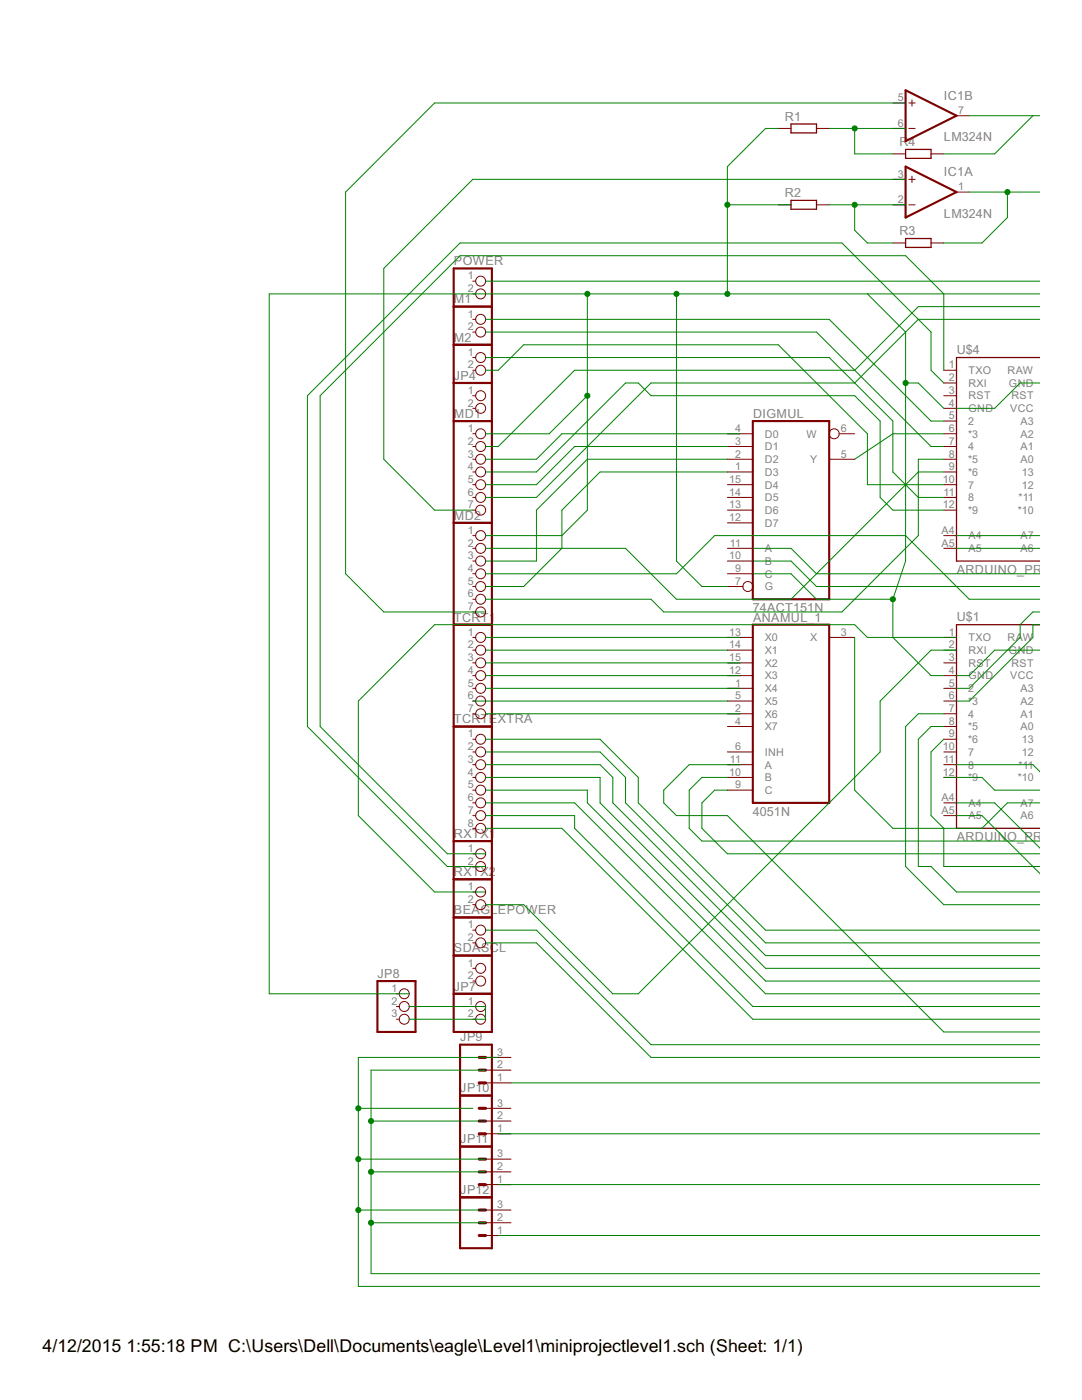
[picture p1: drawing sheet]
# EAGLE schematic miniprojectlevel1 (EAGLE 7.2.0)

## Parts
ANAMUL_1  4051N  [DIL16]
ANAMUL_2  4051N  [DIL16]
ANAMUL_3  4051N  [DIL16]
BEAGLEPOWER  PINHD-1X2  [1X02]
DIGMUL  74ACT151N  [DIL16]
IC1  LM324N  [DIL14]
JP1  PINHD-1X4  [1X04]
JP2  PINHD-1X4  [1X04]
JP3  PINHD-1X4  [1X04]
JP4  PINHD-1X2  [1X02]
JP5  PINHD-1X4  [1X04]
JP6  PINHD-1X4  [1X04]
JP7  PINHD-1X2  [1X02]
JP8  PINHD-1X3  [1X03]
JP9  M03JST-PTH-VERT  [JST-3-PTH-VERT]
JP10  M03JST-PTH-VERT  [JST-3-PTH-VERT]
JP11  M03JST-PTH-VERT  [JST-3-PTH-VERT]
JP12  M03JST-PTH-VERT  [JST-3-PTH-VERT]
M1  PINHD-1X2  [1X02]
M2  PINHD-1X2  [1X02]
MD1  PINHD-1X7  [1X07]
MD2  PINHD-1X7  [1X07]
POWER  PINHD-1X2  [1X02]
R1  R0207/10  [0207/10]
R2  R0207/10  [0207/10]
R3  R0207/10  [0207/10]
R4  R0207/10  [0207/10]
RXTX1  PINHD-1X2  [1X02]
RXTX2  PINHD-1X2  [1X02]
SDASCL  PINHD-1X2  [1X02]
SW1  SW_DIP-4  [EDG-04]
SW2  SW_DIP-4  [EDG-04]
TCRT1  PINHD-1X7  [1X07]
TCRTEXTRA  PINHD-1X8  [1X08]
U$1  ARDUINO_PRO_MINI  [ARDUINO_PRO_MINI]
U$4  ARDUINO_PRO_MINI  [ARDUINO_PRO_MINI]

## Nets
N$1: DIGMUL.5(Y) U$4.6(*3)
N$2: ANAMUL_3.11(A)
N$3: ANAMUL_1.1(X4) TCRT1.5
N$4: ANAMUL_1.13(X0) TCRT1.1
N$5: ANAMUL_1.14(X1) TCRT1.2
N$6: ANAMUL_1.15(X2) TCRT1.3
N$7: ANAMUL_1.12(X3) TCRT1.4
N$8: ANAMUL_1.5(X5) TCRT1.6
N$9: ANAMUL_1.2(X6) TCRT1.7
N$10: DIGMUL.2(D2) MD2.3
N$11: M2.1 U$4.11
N$12: DIGMUL.4(D0) MD1.3
N$13: DIGMUL.3(D1) MD1.5
N$14: DIGMUL.11(A) U$4.A6
N$15: DIGMUL.10(B) U$4.A7
N$16: DIGMUL.7(G) DIGMUL.9(C) JP2.1 JP3.1 JP5.1 JP6.1 JP9.2 JP10.2 JP11.2 JP12.2 MD1.1 MD2.1 R1.1 R2.1 U$1.4(GND) U$4.4(GND) U$4.23(GND)
N$17: MD1.4 U$4.12(*9)
N$18: DIGMUL.1(D3) MD2.5
N$19: MD1.2 U$4.14(*11)
N$20: MD1.6 U$4.15
N$21: MD2.2 U$4.9(*6)
N$22: MD2.6 U$4.8(*5)
N$23: MD2.4 U$4.13(*10)
N$24: ANAMUL_2.13(X0) TCRTEXTRA.8
N$25: IC1.5(B:+IN)
N$26: M1.1 U$4.5
N$27: M1.2 U$4.7
N$28: M2.2 U$4.10
N$29: ANAMUL_2.11(A) SW1.4
N$30: ANAMUL_2.10(B) U$4.20(A3)
N$31: SW1.3
N$32: ANAMUL_2.3(X) U$4.19(A2)
N$33: ANAMUL_3.13(X0) JP1.3
N$34: ANAMUL_3.14(X1) JP2.3
N$35: SW1.5 SW1.7 U$4.A4
N$36: U$1.23(GND)
N$37: ANAMUL_3.15(X2)
N$38: IC1.6(B:-IN) R1.2 R4.1
N$39: ANAMUL_1.11(A) SW2.4
N$40: ANAMUL_1.10(B) U$1.20(A3)
N$41: ANAMUL_1.9(C) U$1.15
N$42: ANAMUL_1.3(X) U$1.A7
N$43: U$1.13(*10)
N$44: U$1.12(*9)
N$46: U$1.11
N$47: JP1.2
N$48: ANAMUL_3.3(X) U$1.14(*11)
N$49: JP2.2
N$51: JP6.2
N$53: ANAMUL_3.12(X3)
N$54: ANAMUL_3.1(X4) JP6.3
N$55: IC1.3(A:+IN) MD1.7
N$56: IC1.2(A:-IN) R2.2 R3.1
N$57: ANAMUL_2.14(X1) TCRTEXTRA.7
N$58: ANAMUL_2.15(X2) TCRTEXTRA.6
N$59: IC1.7(B:OUT) R4.2 U$4.18(A1)
N$60: IC1.1(A:OUT) R3.2 U$4.17(A0)
N$61: ANAMUL_2.12(X3) TCRTEXTRA.5
N$62: ANAMUL_2.1(X4) TCRTEXTRA.4
N$63: ANAMUL_2.5(X5) TCRTEXTRA.3
N$64: ANAMUL_2.2(X6) TCRTEXTRA.2
N$65: ANAMUL_2.4(X7) TCRTEXTRA.1
N$68: BEAGLEPOWER.1
N$71: JP3.3
N$72: JP5.3
N$73: SW2.6 SW2.8 U$1.A5
N$74: SW2.5 SW2.7 U$1.A4
N$75: BEAGLEPOWER.2
N$76: SW1.6 SW1.8 U$4.A5
N$77: ANAMUL_3.10(B)
N$78: ANAMUL_3.9(C)
N$79: JP12.1 U$1.19(A2)
N$80: JP11.1 U$1.18(A1)
N$81: JP10.1 U$1.17(A0)
N$82: JP9.1 U$1.A6
N$84: ANAMUL_2.9(C)
N$85: JP1.1
N$86: JP5.2
N$87: U$1.7
N$88: U$1.8(*5)
RXTX1: RXTX1.2 U$4.2(RXI)
RXTX2: RXTX2.2 U$1.2(RXI)
SCL: SDASCL.2 SW1.1 SW2.1
SDA: SDASCL.1 SW1.2 SW2.2
TXRX1: RXTX1.1 U$4.1(TXO)
TXRX2: RXTX2.1 U$1.1(TXO)
VCC: JP1.4 JP2.4 JP3.4 JP5.4 JP6.4 JP9.3 JP10.3 JP11.3 JP12.3 POWER.1 U$1.21(VCC) U$4.21(VCC)
Unconnected: ANAMUL_1.4(X7) ANAMUL_1.6(INH) ANAMUL_2.6(INH) ANAMUL_3.2(X6) ANAMUL_3.4(X7) ANAMUL_3.5(X5) ANAMUL_3.6(INH) DIGMUL.6(W) DIGMUL.12(D7) DIGMUL.13(D6) DIGMUL.14(D5) DIGMUL.15(D4) IC1.8(C:OUT) IC1.9(C:-IN) IC1.10(C:+IN) IC1.12(D:+IN) IC1.13(D:-IN) IC1.14(D:OUT) JP3.2 JP4.1 JP4.2 JP7.1 JP7.2 JP8.1 JP8.2 JP8.3 MD2.7 POWER.2 SW2.3 U$1.3(RST) U$1.5 U$1.6(*3) U$1.9(*6) U$1.10 U$1.16 U$1.22(RST) U$1.24(RAW) U$4.3(RST) U$4.16 U$4.22(RST) U$4.24(RAW)

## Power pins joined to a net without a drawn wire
GND: ANAMUL_1.8(GND) ANAMUL_2.8(GND) ANAMUL_3.8(GND) DIGMUL.8(GND)
V+: IC1.4(P:V+)
V-: IC1.11(P:V-)
VCC: ANAMUL_1.16(VCC) ANAMUL_2.16(VCC) ANAMUL_3.16(VCC) DIGMUL.16(VCC)
VEE: ANAMUL_1.7(VEE) ANAMUL_2.7(VEE) ANAMUL_3.7(VEE)

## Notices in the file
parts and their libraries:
SparkFun-Boards: Licensing: Creative Commons ShareAlike 4.0 International - https://creativecommons.org/licenses/by-sa/4.0
